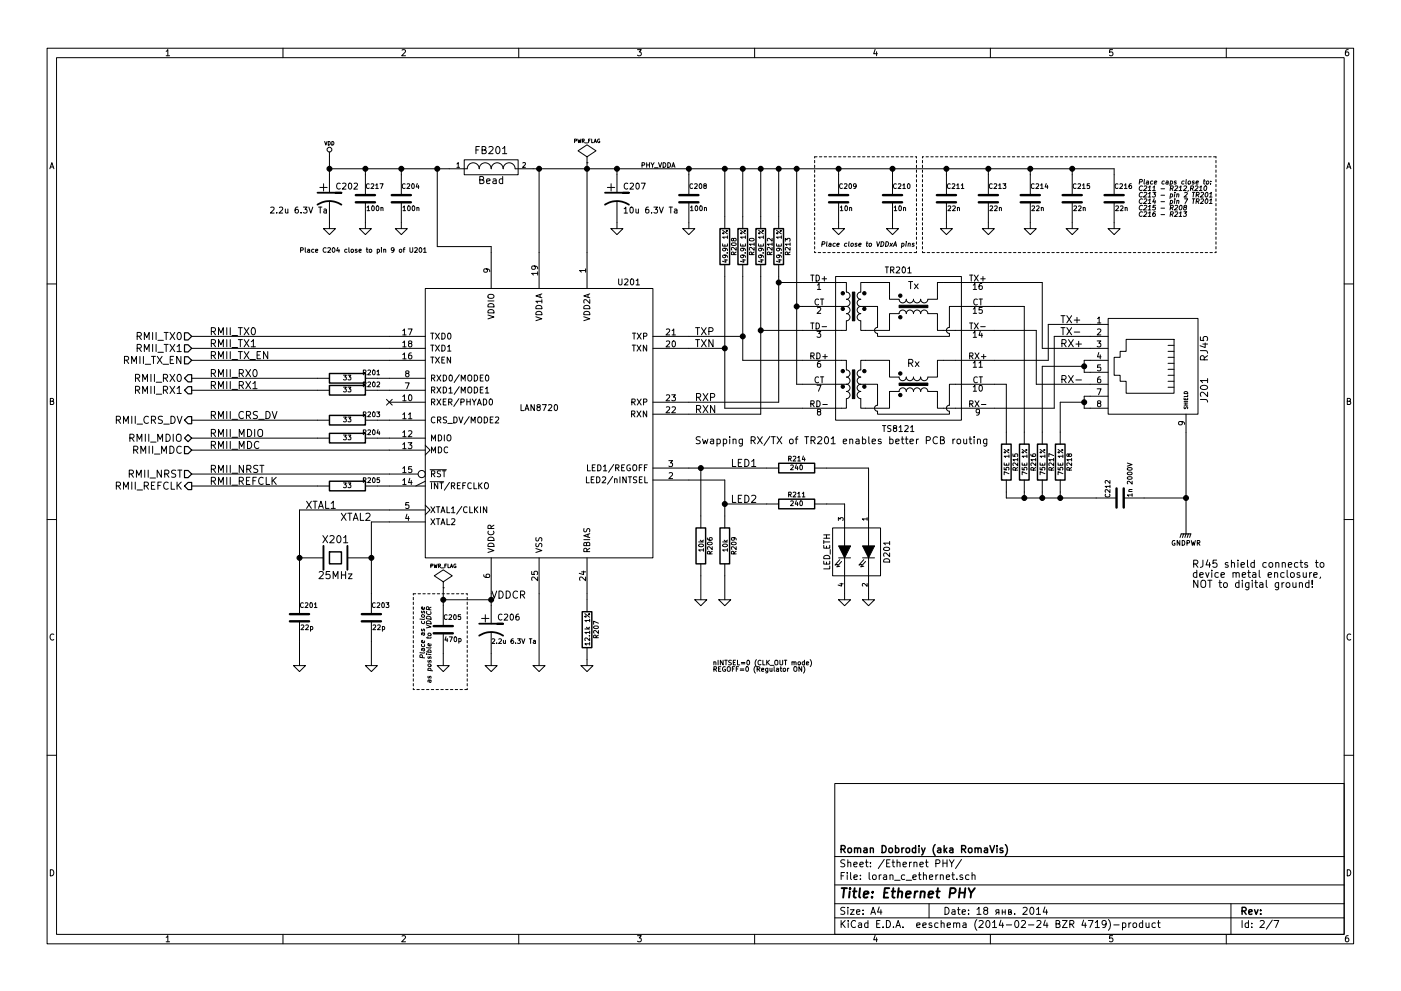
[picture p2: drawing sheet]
EESchema Schematic File Version 2
LIBS:74xx_seppower
LIBS:power
LIBS:device
LIBS:transistors
LIBS:conn
LIBS:linear
LIBS:regul
LIBS:cmos4000
LIBS:adc-dac
LIBS:memory
LIBS:xilinx
LIBS:special
LIBS:microcontrollers
LIBS:dsp
LIBS:microchip
LIBS:analog_switches
LIBS:motorola
LIBS:texas
LIBS:intel
LIBS:audio
LIBS:interface
LIBS:digital-audio
LIBS:philips
LIBS:display
LIBS:cypress
LIBS:siliconi
LIBS:opto
LIBS:atmel
LIBS:contrib
LIBS:valves
LIBS:stm32
LIBS:lan8720
LIBS:hole
LIBS:ts8121
LIBS:74xgxx
LIBS:ac-dc
LIBS:brooktre
LIBS:cmos_ieee
LIBS:dc-dc
LIBS:elec-unifil
LIBS:ftdi
LIBS:gennum
LIBS:graphic
LIBS:hc11
LIBS:logo
LIBS:microchip1
LIBS:microchip_pic10mcu
LIBS:microchip_pic12mcu
LIBS:microchip_pic16mcu
LIBS:msp430
LIBS:nxp_armmcu
LIBS:powerint
LIBS:pspice
LIBS:references
LIBS:relays
LIBS:rfcom
LIBS:sensors
LIBS:stm8
LIBS:supertex
LIBS:transf
LIBS:video
LIBS:led_holder
LIBS:crystal_shielded
LIBS:conn_2s
LIBS:loran_c_proc_board-cache
EELAYER 24 0
EELAYER END
$Descr A4 11693 8268
encoding utf-8
Sheet 2 7
Title "Ethernet PHY"
Date "18 янв. 2014"
Rev ""
Comp "Roman Dobrodiy (aka RomaVis)"
Comment1 ""
Comment2 ""
Comment3 ""
Comment4 ""
$EndDescr
$Comp
L RJ45 J201
U 1 1
P 9550 3050
F 0 "J201" H 9750 3550 60  0000 C CNN
F 1 "RJ45" H 9400 3550 60  0000 C CNN
F 2 "Connect:RJ45_8" H 9550 3050 60  0001 C CNN
F 3 "" H 9550 3050 60  0000 C CNN
	1    9550 3050
	0    1    1    0   
$EndComp
$Comp
L LAN8720 U201
U 1 1
P 4500 3400
F 0 "U201" H 5250 4450 50  0000 C CNN
F 1 "LAN8720" H 4500 3400 50  0000 C CNN
F 2 "w_smd_qfn:qfn-24" H 4500 3250 50  0001 C CNN
F 3 "" H 4200 3400 60  0001 C CNN
	1    4500 3400
	1    0    0    -1  
$EndComp
$Comp
L TS8121 TR201
U 1 1
P 7500 2850
F 0 "TR201" H 7500 3450 50  0000 C CNN
F 1 "TS8121" H 7500 2125 50  0000 C CNN
F 2 "ts8121:TS8121" H 7125 3150 60  0001 C CNN
F 3 "" H 7125 3150 60  0000 C CNN
	1    7500 2850
	1    0    0    -1  
$EndComp
$Comp
L R R208
U 1 1
P 6050 2050
F 0 "R208" V 6130 2050 40  0000 C CNN
F 1 "49.9E 1%" V 6057 2051 40  0000 C CNN
F 2 "w_smd_resistors:r_1206" V 5980 2050 30  0001 C CNN
F 3 "" H 6050 2050 30  0000 C CNN
	1    6050 2050
	1    0    0    -1  
$EndComp
$Comp
L R R210
U 1 1
P 6200 2050
F 0 "R210" V 6280 2050 40  0000 C CNN
F 1 "49.9E 1%" V 6207 2051 40  0000 C CNN
F 2 "w_smd_resistors:r_1206" V 6130 2050 30  0001 C CNN
F 3 "" H 6200 2050 30  0000 C CNN
	1    6200 2050
	1    0    0    -1  
$EndComp
$Comp
L R R212
U 1 1
P 6350 2050
F 0 "R212" V 6430 2050 40  0000 C CNN
F 1 "49.9E 1%" V 6357 2051 40  0000 C CNN
F 2 "w_smd_resistors:r_1206" V 6280 2050 30  0001 C CNN
F 3 "" H 6350 2050 30  0000 C CNN
	1    6350 2050
	1    0    0    -1  
$EndComp
$Comp
L R R213
U 1 1
P 6500 2050
F 0 "R213" V 6580 2050 40  0000 C CNN
F 1 "49.9E 1%" V 6507 2051 40  0000 C CNN
F 2 "w_smd_resistors:r_1206" V 6430 2050 30  0001 C CNN
F 3 "" H 6500 2050 30  0000 C CNN
	1    6500 2050
	1    0    0    -1  
$EndComp
$Comp
L R R215
U 1 1
P 8400 3850
F 0 "R215" V 8480 3850 40  0000 C CNN
F 1 "75E 1%" V 8407 3851 40  0000 C CNN
F 2 "w_smd_resistors:r_1206" V 8330 3850 30  0001 C CNN
F 3 "" H 8400 3850 30  0000 C CNN
	1    8400 3850
	1    0    0    -1  
$EndComp
$Comp
L C C212
U 1 1
P 9350 4150
F 0 "C212" H 9350 4250 40  0000 L CNN
F 1 "1n 2000V" H 9356 4065 40  0000 L CNN
F 2 "w_pth_capacitors:cnp_6mm_disc" H 9388 4000 30  0001 C CNN
F 3 "" H 9350 4150 60  0000 C CNN
	1    9350 4150
	0    -1   -1   0   
$EndComp
$Comp
L GNDPWR #PWR041
U 1 1
P 9900 4450
F 0 "#PWR041" H 9900 4500 40  0001 C CNN
F 1 "GNDPWR" H 9900 4370 40  0000 C CNN
F 2 "" H 9900 4450 60  0000 C CNN
F 3 "" H 9900 4450 60  0000 C CNN
	1    9900 4450
	1    0    0    -1  
$EndComp
$Comp
L R R216
U 1 1
P 8550 3850
F 0 "R216" V 8630 3850 40  0000 C CNN
F 1 "75E 1%" V 8557 3851 40  0000 C CNN
F 2 "w_smd_resistors:r_1206" V 8480 3850 30  0001 C CNN
F 3 "" H 8550 3850 30  0000 C CNN
	1    8550 3850
	1    0    0    -1  
$EndComp
$Comp
L R R217
U 1 1
P 8700 3850
F 0 "R217" V 8780 3850 40  0000 C CNN
F 1 "75E 1%" V 8707 3851 40  0000 C CNN
F 2 "w_smd_resistors:r_1206" V 8630 3850 30  0001 C CNN
F 3 "" H 8700 3850 30  0000 C CNN
	1    8700 3850
	1    0    0    -1  
$EndComp
$Comp
L R R218
U 1 1
P 8850 3850
F 0 "R218" V 8930 3850 40  0000 C CNN
F 1 "75E 1%" V 8857 3851 40  0000 C CNN
F 2 "w_smd_resistors:r_1206" V 8780 3850 30  0001 C CNN
F 3 "" H 8850 3850 30  0000 C CNN
	1    8850 3850
	1    0    0    -1  
$EndComp
$Comp
L GND #PWR042
U 1 1
P 4500 5550
F 0 "#PWR042" H 4500 5550 30  0001 C CNN
F 1 "GND" H 4500 5480 30  0001 C CNN
F 2 "" H 4500 5550 60  0000 C CNN
F 3 "" H 4500 5550 60  0000 C CNN
	1    4500 5550
	1    0    0    -1  
$EndComp
$Comp
L R R207
U 1 1
P 4900 5250
F 0 "R207" V 4980 5250 40  0000 C CNN
F 1 "12.1k 1%" V 4907 5251 40  0000 C CNN
F 2 "w_smd_resistors:r_1206" V 4830 5250 30  0001 C CNN
F 3 "" H 4900 5250 30  0000 C CNN
	1    4900 5250
	1    0    0    -1  
$EndComp
$Comp
L R R211
U 1 1
P 6650 4200
F 0 "R211" V 6730 4200 40  0000 C CNN
F 1 "240" V 6657 4201 40  0000 C CNN
F 2 "w_smd_resistors:r_1206" V 6580 4200 30  0001 C CNN
F 3 "" H 6650 4200 30  0000 C CNN
	1    6650 4200
	0    -1   -1   0   
$EndComp
$Comp
L R R209
U 1 1
P 6050 4550
F 0 "R209" V 6130 4550 40  0000 C CNN
F 1 "10k" V 6057 4551 40  0000 C CNN
F 2 "w_smd_resistors:r_1206" V 5980 4550 30  0001 C CNN
F 3 "" H 6050 4550 30  0000 C CNN
	1    6050 4550
	1    0    0    -1  
$EndComp
$Comp
L GND #PWR043
U 1 1
P 6050 5000
F 0 "#PWR043" H 6050 5000 30  0001 C CNN
F 1 "GND" H 6050 4930 30  0001 C CNN
F 2 "" H 6050 5000 60  0000 C CNN
F 3 "" H 6050 5000 60  0000 C CNN
	1    6050 5000
	1    0    0    -1  
$EndComp
$Comp
L R R214
U 1 1
P 6650 3900
F 0 "R214" V 6730 3900 40  0000 C CNN
F 1 "240" V 6657 3901 40  0000 C CNN
F 2 "w_smd_resistors:r_1206" V 6580 3900 30  0001 C CNN
F 3 "" H 6650 3900 30  0000 C CNN
	1    6650 3900
	0    -1   -1   0   
$EndComp
$Comp
L CP1 C206
U 1 1
P 4100 5250
F 0 "C206" H 4150 5350 50  0000 L CNN
F 1 "2.2u 6.3V Ta" H 4100 5150 39  0000 L CNN
F 2 "w_smd_capacitors:c_tant_A" H 4100 5250 60  0001 C CNN
F 3 "" H 4100 5250 60  0000 C CNN
	1    4100 5250
	1    0    0    -1  
$EndComp
$Comp
L GND #PWR044
U 1 1
P 4100 5550
F 0 "#PWR044" H 4100 5550 30  0001 C CNN
F 1 "GND" H 4100 5480 30  0001 C CNN
F 2 "" H 4100 5550 60  0000 C CNN
F 3 "" H 4100 5550 60  0000 C CNN
	1    4100 5550
	1    0    0    -1  
$EndComp
Text Notes 5950 5600 0    39   ~ 0
nINTSEL=0 (CLK_OUT mode)\nREGOFF=0 (Regulator ON)
$Comp
L GND #PWR045
U 1 1
P 4900 5550
F 0 "#PWR045" H 4900 5550 30  0001 C CNN
F 1 "GND" H 4900 5480 30  0001 C CNN
F 2 "" H 4900 5550 60  0000 C CNN
F 3 "" H 4900 5550 60  0000 C CNN
	1    4900 5550
	1    0    0    -1  
$EndComp
$Comp
L FILTER FB201
U 1 1
P 4100 1400
F 0 "FB201" H 4100 1550 60  0000 C CNN
F 1 "Bead" H 4100 1300 60  0000 C CNN
F 2 "w_pth_resistors:RC07" H 4100 1400 60  0001 C CNN
F 3 "" H 4100 1400 60  0000 C CNN
	1    4100 1400
	1    0    0    -1  
$EndComp
$Comp
L C C209
U 1 1
P 7000 1650
F 0 "C209" H 7000 1750 40  0000 L CNN
F 1 "10n" H 7006 1565 40  0000 L CNN
F 2 "w_smd_capacitors:c_1206" H 7038 1500 30  0001 C CNN
F 3 "" H 7000 1650 60  0000 C CNN
	1    7000 1650
	1    0    0    -1  
$EndComp
$Comp
L C C210
U 1 1
P 7450 1650
F 0 "C210" H 7450 1750 40  0000 L CNN
F 1 "10n" H 7456 1565 40  0000 L CNN
F 2 "w_smd_capacitors:c_1206" H 7488 1500 30  0001 C CNN
F 3 "" H 7450 1650 60  0000 C CNN
	1    7450 1650
	1    0    0    -1  
$EndComp
$Comp
L CP1 C207
U 1 1
P 5150 1650
F 0 "C207" H 5200 1750 50  0000 L CNN
F 1 "10u 6.3V Ta" H 5200 1550 50  0000 L CNN
F 2 "w_smd_capacitors:c_tant_B" H 5150 1650 60  0001 C CNN
F 3 "" H 5150 1650 60  0000 C CNN
	1    5150 1650
	1    0    0    -1  
$EndComp
$Comp
L GND #PWR046
U 1 1
P 7450 1900
F 0 "#PWR046" H 7450 1900 30  0001 C CNN
F 1 "GND" H 7450 1830 30  0001 C CNN
F 2 "" H 7450 1900 60  0000 C CNN
F 3 "" H 7450 1900 60  0000 C CNN
	1    7450 1900
	1    0    0    -1  
$EndComp
$Comp
L GND #PWR047
U 1 1
P 7000 1900
F 0 "#PWR047" H 7000 1900 30  0001 C CNN
F 1 "GND" H 7000 1830 30  0001 C CNN
F 2 "" H 7000 1900 60  0000 C CNN
F 3 "" H 7000 1900 60  0000 C CNN
	1    7000 1900
	1    0    0    -1  
$EndComp
$Comp
L GND #PWR048
U 1 1
P 5150 1900
F 0 "#PWR048" H 5150 1900 30  0001 C CNN
F 1 "GND" H 5150 1830 30  0001 C CNN
F 2 "" H 5150 1900 60  0000 C CNN
F 3 "" H 5150 1900 60  0000 C CNN
	1    5150 1900
	1    0    0    -1  
$EndComp
$Comp
L CRYSTAL X201
U 1 1
P 2800 4650
F 0 "X201" H 2800 4800 60  0000 C CNN
F 1 "25MHz" H 2800 4500 60  0000 C CNN
F 2 "w_crystal:crystal_hc-49u" H 2800 4650 60  0001 C CNN
F 3 "" H 2800 4650 60  0000 C CNN
	1    2800 4650
	1    0    0    -1  
$EndComp
$Comp
L C C203
U 1 1
P 3100 5150
F 0 "C203" H 3100 5250 40  0000 L CNN
F 1 "22p" H 3106 5065 40  0000 L CNN
F 2 "w_smd_resistors:r_0805" H 3138 5000 30  0001 C CNN
F 3 "" H 3100 5150 60  0000 C CNN
	1    3100 5150
	1    0    0    -1  
$EndComp
$Comp
L C C201
U 1 1
P 2500 5150
F 0 "C201" H 2500 5250 40  0000 L CNN
F 1 "22p" H 2506 5065 40  0000 L CNN
F 2 "w_smd_resistors:r_0805" H 2538 5000 30  0001 C CNN
F 3 "" H 2500 5150 60  0000 C CNN
	1    2500 5150
	1    0    0    -1  
$EndComp
$Comp
L GND #PWR049
U 1 1
P 3100 5550
F 0 "#PWR049" H 3100 5550 30  0001 C CNN
F 1 "GND" H 3100 5480 30  0001 C CNN
F 2 "" H 3100 5550 60  0000 C CNN
F 3 "" H 3100 5550 60  0000 C CNN
	1    3100 5550
	1    0    0    -1  
$EndComp
$Comp
L GND #PWR050
U 1 1
P 2500 5550
F 0 "#PWR050" H 2500 5550 30  0001 C CNN
F 1 "GND" H 2500 5480 30  0001 C CNN
F 2 "" H 2500 5550 60  0000 C CNN
F 3 "" H 2500 5550 60  0000 C CNN
	1    2500 5550
	1    0    0    -1  
$EndComp
$Comp
L C C211
U 1 1
P 7900 1650
F 0 "C211" H 7900 1750 40  0000 L CNN
F 1 "22n" H 7906 1565 40  0000 L CNN
F 2 "w_smd_capacitors:c_1206" H 7938 1500 30  0001 C CNN
F 3 "" H 7900 1650 60  0000 C CNN
	1    7900 1650
	1    0    0    -1  
$EndComp
$Comp
L GND #PWR051
U 1 1
P 7900 1900
F 0 "#PWR051" H 7900 1900 30  0001 C CNN
F 1 "GND" H 7900 1830 30  0001 C CNN
F 2 "" H 7900 1900 60  0000 C CNN
F 3 "" H 7900 1900 60  0000 C CNN
	1    7900 1900
	1    0    0    -1  
$EndComp
Text Notes 9500 1800 0    39   Italic 0
Place caps close to:\nC211 - R212,R210\nC213 - pin 2 TR201\nC214 - pin 7 TR201\nC215 - R208\nC216 - R213
$Comp
L C C205
U 1 1
P 3700 5250
F 0 "C205" H 3700 5350 40  0000 L CNN
F 1 "470p" H 3706 5165 40  0000 L CNN
F 2 "w_smd_resistors:r_0805" H 3738 5100 30  0001 C CNN
F 3 "" H 3700 5250 60  0000 C CNN
	1    3700 5250
	1    0    0    -1  
$EndComp
$Comp
L GND #PWR052
U 1 1
P 3700 5550
F 0 "#PWR052" H 3700 5550 30  0001 C CNN
F 1 "GND" H 3700 5480 30  0001 C CNN
F 2 "" H 3700 5550 60  0000 C CNN
F 3 "" H 3700 5550 60  0000 C CNN
	1    3700 5550
	1    0    0    -1  
$EndComp
Text Notes 3600 5050 3    39   Italic 0
Place as close\nas possible to VDDCR
$Comp
L R R205
U 1 1
P 2900 4050
F 0 "R205" V 2950 3850 40  0000 C CNN
F 1 "33" V 2907 4051 40  0000 C CNN
F 2 "w_smd_resistors:r_0805" V 2830 4050 30  0001 C CNN
F 3 "" H 2900 4050 30  0000 C CNN
	1    2900 4050
	0    -1   -1   0   
$EndComp
Text Notes 6850 2050 0    39   Italic 0
Place close to VDDxA pins
$Comp
L C C208
U 1 1
P 5750 1650
F 0 "C208" H 5750 1750 40  0000 L CNN
F 1 "100n" H 5756 1565 40  0000 L CNN
F 2 "w_smd_capacitors:c_1206" H 5788 1500 30  0001 C CNN
F 3 "" H 5750 1650 60  0000 C CNN
	1    5750 1650
	1    0    0    -1  
$EndComp
$Comp
L GND #PWR053
U 1 1
P 5750 1900
F 0 "#PWR053" H 5750 1900 30  0001 C CNN
F 1 "GND" H 5750 1830 30  0001 C CNN
F 2 "" H 5750 1900 60  0000 C CNN
F 3 "" H 5750 1900 60  0000 C CNN
	1    5750 1900
	1    0    0    -1  
$EndComp
$Comp
L CP1 C202
U 1 1
P 2750 1650
F 0 "C202" H 2800 1750 50  0000 L CNN
F 1 "2.2u 6.3V Ta" H 2250 1550 50  0000 L CNN
F 2 "w_smd_capacitors:c_tant_A" H 2750 1650 60  0001 C CNN
F 3 "" H 2750 1650 60  0000 C CNN
	1    2750 1650
	1    0    0    -1  
$EndComp
$Comp
L C C204
U 1 1
P 3350 1650
F 0 "C204" H 3350 1750 40  0000 L CNN
F 1 "100n" H 3356 1565 40  0000 L CNN
F 2 "w_smd_capacitors:c_1206" H 3388 1500 30  0001 C CNN
F 3 "" H 3350 1650 60  0000 C CNN
	1    3350 1650
	1    0    0    -1  
$EndComp
$Comp
L GND #PWR054
U 1 1
P 2750 1900
F 0 "#PWR054" H 2750 1900 30  0001 C CNN
F 1 "GND" H 2750 1830 30  0001 C CNN
F 2 "" H 2750 1900 60  0000 C CNN
F 3 "" H 2750 1900 60  0000 C CNN
	1    2750 1900
	1    0    0    -1  
$EndComp
$Comp
L GND #PWR055
U 1 1
P 3350 1900
F 0 "#PWR055" H 3350 1900 30  0001 C CNN
F 1 "GND" H 3350 1830 30  0001 C CNN
F 2 "" H 3350 1900 60  0000 C CNN
F 3 "" H 3350 1900 60  0000 C CNN
	1    3350 1900
	1    0    0    -1  
$EndComp
$Comp
L VDD #PWR056
U 1 1
P 2750 1300
F 0 "#PWR056" H 2750 1400 30  0001 C CNN
F 1 "VDD" H 2750 1410 30  0000 C CNN
F 2 "" H 2750 1300 60  0000 C CNN
F 3 "" H 2750 1300 60  0000 C CNN
	1    2750 1300
	1    0    0    -1  
$EndComp
$Comp
L R R201
U 1 1
P 2900 3150
F 0 "R201" V 2950 2950 40  0000 C CNN
F 1 "33" V 2907 3151 40  0000 C CNN
F 2 "w_smd_resistors:r_1206" V 2830 3150 30  0001 C CNN
F 3 "" H 2900 3150 30  0000 C CNN
	1    2900 3150
	0    -1   -1   0   
$EndComp
$Comp
L R R202
U 1 1
P 2900 3250
F 0 "R202" V 2950 3050 40  0000 C CNN
F 1 "33" V 2907 3251 40  0000 C CNN
F 2 "w_smd_resistors:r_1206" V 2830 3250 30  0001 C CNN
F 3 "" H 2900 3250 30  0000 C CNN
	1    2900 3250
	0    -1   -1   0   
$EndComp
$Comp
L R R203
U 1 1
P 2900 3500
F 0 "R203" V 2950 3300 40  0000 C CNN
F 1 "33" V 2907 3501 40  0000 C CNN
F 2 "w_smd_resistors:r_0805" V 2830 3500 30  0001 C CNN
F 3 "" H 2900 3500 30  0000 C CNN
	1    2900 3500
	0    -1   -1   0   
$EndComp
$Comp
L R R204
U 1 1
P 2900 3650
F 0 "R204" V 2950 3450 40  0000 C CNN
F 1 "33" V 2907 3651 40  0000 C CNN
F 2 "w_smd_resistors:r_0805" V 2830 3650 30  0001 C CNN
F 3 "" H 2900 3650 30  0000 C CNN
	1    2900 3650
	0    -1   -1   0   
$EndComp
Text Label 1750 3950 0    60   ~ 0
RMII_NRST
Text Label 1750 4050 0    60   ~ 0
RMII_REFCLK
Text Label 1750 3650 0    60   ~ 0
RMII_MDIO
Text Label 1750 3750 0    60   ~ 0
RMII_MDC
Text Label 1750 3500 0    60   ~ 0
RMII_CRS_DV
Text Label 1750 3250 0    60   ~ 0
RMII_RX1
Text Label 1750 3150 0    60   ~ 0
RMII_RX0
Text Label 1750 3000 0    60   ~ 0
RMII_TX_EN
Text Label 1750 2800 0    60   ~ 0
RMII_TX0
Text Label 1750 2900 0    60   ~ 0
RMII_TX1
Text HLabel 1600 2800 0    60   Input ~ 0
RMII_TX0
Text HLabel 1600 2900 0    60   Input ~ 0
RMII_TX1
Text HLabel 1600 3000 0    60   Input ~ 0
RMII_TX_EN
Text HLabel 1600 3150 0    60   Output ~ 0
RMII_RX0
Text HLabel 1600 3250 0    60   Output ~ 0
RMII_RX1
Text HLabel 1600 3500 0    60   Output ~ 0
RMII_CRS_DV
Text HLabel 1600 3650 0    60   BiDi ~ 0
RMII_MDIO
Text HLabel 1600 3750 0    60   Input ~ 0
RMII_MDC
Text HLabel 1600 3950 0    60   Input ~ 0
RMII_NRST
Text HLabel 1600 4050 0    60   Output ~ 0
RMII_REFCLK
NoConn ~ 3250 3350
$Comp
L PWR_FLAG #FLG057
U 1 1
P 3700 4900
F 0 "#FLG057" H 3700 4995 30  0001 C CNN
F 1 "PWR_FLAG" H 3700 5080 30  0000 C CNN
F 2 "" H 3700 4900 60  0000 C CNN
F 3 "" H 3700 4900 60  0000 C CNN
	1    3700 4900
	1    0    0    -1  
$EndComp
$Comp
L PWR_FLAG #FLG058
U 1 1
P 4900 1350
F 0 "#FLG058" H 4900 1445 30  0001 C CNN
F 1 "PWR_FLAG" H 4900 1530 30  0000 C CNN
F 2 "" H 4900 1350 60  0000 C CNN
F 3 "" H 4900 1350 60  0000 C CNN
	1    4900 1350
	1    0    0    -1  
$EndComp
Text Notes 9950 4900 0    60   ~ 0
RJ45 shield connects to\ndevice metal enclosure,\nNOT to digital ground!
Wire Wire Line
	6700 2550 6650 2550
Wire Wire Line
	6650 1400 6650 3200
Wire Wire Line
	6650 3200 6700 3200
Wire Wire Line
	6500 2300 6500 3350
Wire Wire Line
	6350 2300 6350 3450
Connection ~ 6650 2550
Wire Wire Line
	9100 3000 9050 3000
Wire Wire Line
	9050 3000 9050 3100
Wire Wire Line
	9050 3100 9100 3100
Wire Wire Line
	9100 3300 9050 3300
Wire Wire Line
	9050 3300 9050 3400
Wire Wire Line
	9050 3400 9100 3400
Wire Wire Line
	9050 3350 8850 3350
Wire Wire Line
	8850 3350 8850 3600
Connection ~ 9050 3350
Wire Wire Line
	9050 3050 8700 3050
Wire Wire Line
	8700 3050 8700 3600
Connection ~ 9050 3050
Wire Wire Line
	8300 3000 8750 3000
Wire Wire Line
	8800 2800 8800 3400
Wire Wire Line
	8800 3400 8300 3400
Wire Wire Line
	8300 2350 8700 2350
Wire Wire Line
	8300 2550 8550 2550
Wire Wire Line
	8550 2550 8550 3600
Wire Wire Line
	8300 3200 8400 3200
Wire Wire Line
	8400 3200 8400 3600
Wire Wire Line
	9900 3600 9900 4450
Wire Wire Line
	8400 4100 8400 4150
Wire Wire Line
	8400 4150 9150 4150
Wire Wire Line
	8850 4150 8850 4100
Wire Wire Line
	8700 4100 8700 4150
Connection ~ 8700 4150
Wire Wire Line
	8550 4100 8550 4150
Connection ~ 8550 4150
Connection ~ 8850 4150
Connection ~ 9900 4150
Wire Wire Line
	4500 4950 4500 5550
Wire Wire Line
	5750 4000 6050 4000
Wire Wire Line
	6050 4800 6050 5000
Wire Wire Line
	6700 2350 6500 2350
Connection ~ 6500 2350
Wire Wire Line
	6350 2750 6700 2750
Wire Wire Line
	6200 3000 6700 3000
Wire Wire Line
	6050 3400 6700 3400
Wire Wire Line
	4100 5450 4100 5550
Wire Wire Line
	4100 4950 4100 5050
Wire Wire Line
	4900 4950 4900 5000
Wire Wire Line
	4900 5500 4900 5550
Wire Wire Line
	7450 1850 7450 1900
Wire Wire Line
	5150 1850 5150 1900
Wire Wire Line
	7000 1850 7000 1900
Wire Wire Line
	6050 1400 6050 1800
Wire Wire Line
	7450 1400 7450 1450
Wire Wire Line
	7000 1400 7000 1450
Connection ~ 7000 1400
Wire Wire Line
	4500 2100 4500 1400
Connection ~ 6050 1400
Wire Wire Line
	4900 1350 4900 2100
Connection ~ 4900 1400
Wire Wire Line
	6200 1400 6200 1800
Connection ~ 6200 1400
Wire Wire Line
	6350 1400 6350 1800
Connection ~ 6350 1400
Wire Wire Line
	6500 1400 6500 1800
Connection ~ 6500 1400
Connection ~ 6650 1400
Wire Wire Line
	3250 4350 3100 4350
Wire Wire Line
	3100 4350 3100 4950
Wire Wire Line
	2500 4250 2500 4950
Wire Wire Line
	2500 4250 3250 4250
Connection ~ 3100 4650
Connection ~ 2500 4650
Wire Wire Line
	2500 5350 2500 5550
Wire Wire Line
	3100 5350 3100 5550
Wire Wire Line
	7900 1850 7900 1900
Wire Notes Line
	10150 1300 10150 2100
Wire Notes Line
	7700 2100 7700 1300
Wire Notes Line
	7700 1300 10150 1300
Wire Notes Line
	10150 2100 7700 2100
Wire Wire Line
	3700 5450 3700 5550
Wire Wire Line
	3700 4900 3700 5050
Wire Wire Line
	3700 5000 4100 5000
Connection ~ 4100 5000
Wire Wire Line
	3250 4050 3150 4050
Wire Notes Line
	6800 1300 6800 2100
Wire Notes Line
	6800 2100 7650 2100
Wire Notes Line
	7650 2100 7650 1300
Wire Notes Line
	7650 1300 6800 1300
Wire Wire Line
	5750 1850 5750 1900
Wire Wire Line
	4450 1400 9300 1400
Wire Wire Line
	7900 1400 7900 1450
Connection ~ 7450 1400
Connection ~ 4500 1400
Wire Wire Line
	4100 2050 4100 2100
Wire Wire Line
	3650 1400 3650 2050
Wire Wire Line
	2750 1400 3750 1400
Wire Wire Line
	2750 1300 2750 1450
Connection ~ 3650 1400
Wire Wire Line
	3350 1450 3350 1400
Connection ~ 3350 1400
Wire Wire Line
	3350 1850 3350 1900
Wire Wire Line
	2750 1850 2750 1900
Connection ~ 2750 1400
Wire Wire Line
	3150 3650 3250 3650
Wire Wire Line
	3250 3150 3150 3150
Wire Wire Line
	3250 3250 3150 3250
Wire Wire Line
	3250 3500 3150 3500
Wire Wire Line
	1600 2800 3250 2800
Wire Wire Line
	1600 2900 3250 2900
Wire Wire Line
	1600 3000 3250 3000
Wire Wire Line
	1600 3150 2650 3150
Wire Wire Line
	1600 3250 2650 3250
Wire Wire Line
	1600 3500 2650 3500
Wire Wire Line
	1600 3650 2650 3650
Wire Wire Line
	1600 4050 2650 4050
Wire Wire Line
	1600 3950 3250 3950
Wire Wire Line
	1600 3750 3250 3750
Wire Wire Line
	5750 1400 5750 1450
Connection ~ 5750 1400
Wire Wire Line
	5150 1400 5150 1450
Connection ~ 5150 1400
Wire Notes Line
	3450 4950 3450 5750
Wire Notes Line
	3450 5750 3900 5750
Wire Notes Line
	3900 5750 3900 4950
Wire Notes Line
	3900 4950 3450 4950
Connection ~ 3700 5000
Wire Wire Line
	6200 2300 6200 3000
Wire Wire Line
	5750 2800 6200 2800
Connection ~ 6200 2800
Wire Wire Line
	6050 2300 6050 3400
Wire Wire Line
	5750 2900 6050 2900
Connection ~ 6050 2900
Connection ~ 6350 2750
Wire Wire Line
	6500 3350 5750 3350
Wire Wire Line
	6350 3450 5750 3450
Text Notes 5800 3700 0    59   ~ 0
Swapping RX/TX of TR201 enables better PCB routing
$Comp
L GND #PWR059
U 1 1
P 8250 1900
F 0 "#PWR059" H 8250 1900 30  0001 C CNN
F 1 "GND" H 8250 1830 30  0001 C CNN
F 2 "" H 8250 1900 60  0000 C CNN
F 3 "" H 8250 1900 60  0000 C CNN
	1    8250 1900
	1    0    0    -1  
$EndComp
Wire Wire Line
	8250 1850 8250 1900
Wire Wire Line
	8250 1400 8250 1450
Connection ~ 7900 1400
Text Label 5350 1400 0    39   ~ 0
PHY_VDDA
Text Label 5800 2800 0    60   ~ 0
TXP
Text Label 5800 2900 0    60   ~ 0
TXN
Text Label 5800 3350 0    60   ~ 0
RXP
Text Label 5800 3450 0    60   ~ 0
RXN
Text Label 8850 2900 0    60   ~ 0
RX+
Text Label 8850 3200 0    60   ~ 0
RX-
Text Label 8850 2700 0    60   ~ 0
TX+
Text Label 8850 2800 0    60   ~ 0
TX-
$Comp
L C C213
U 1 1
P 8250 1650
F 0 "C213" H 8250 1750 40  0000 L CNN
F 1 "22n" H 8256 1565 40  0000 L CNN
F 2 "w_smd_capacitors:c_1206" H 8288 1500 30  0001 C CNN
F 3 "" H 8250 1650 60  0000 C CNN
	1    8250 1650
	1    0    0    -1  
$EndComp
$Comp
L C C214
U 1 1
P 8600 1650
F 0 "C214" H 8600 1750 40  0000 L CNN
F 1 "22n" H 8606 1565 40  0000 L CNN
F 2 "w_smd_capacitors:c_1206" H 8638 1500 30  0001 C CNN
F 3 "" H 8600 1650 60  0000 C CNN
	1    8600 1650
	1    0    0    -1  
$EndComp
Wire Wire Line
	8600 1400 8600 1450
Connection ~ 8250 1400
$Comp
L C C215
U 1 1
P 8950 1650
F 0 "C215" H 8950 1750 40  0000 L CNN
F 1 "22n" H 8956 1565 40  0000 L CNN
F 2 "w_smd_capacitors:c_1206" H 8988 1500 30  0001 C CNN
F 3 "" H 8950 1650 60  0000 C CNN
	1    8950 1650
	1    0    0    -1  
$EndComp
Wire Wire Line
	8950 1400 8950 1450
Connection ~ 8600 1400
$Comp
L C C216
U 1 1
P 9300 1650
F 0 "C216" H 9300 1750 40  0000 L CNN
F 1 "22n" H 9306 1565 40  0000 L CNN
F 2 "w_smd_capacitors:c_1206" H 9338 1500 30  0001 C CNN
F 3 "" H 9300 1650 60  0000 C CNN
	1    9300 1650
	1    0    0    -1  
$EndComp
Wire Wire Line
	9300 1400 9300 1450
Connection ~ 8950 1400
$Comp
L GND #PWR060
U 1 1
P 8600 1900
F 0 "#PWR060" H 8600 1900 30  0001 C CNN
F 1 "GND" H 8600 1830 30  0001 C CNN
F 2 "" H 8600 1900 60  0000 C CNN
F 3 "" H 8600 1900 60  0000 C CNN
	1    8600 1900
	1    0    0    -1  
$EndComp
$Comp
L GND #PWR061
U 1 1
P 8950 1900
F 0 "#PWR061" H 8950 1900 30  0001 C CNN
F 1 "GND" H 8950 1830 30  0001 C CNN
F 2 "" H 8950 1900 60  0000 C CNN
F 3 "" H 8950 1900 60  0000 C CNN
	1    8950 1900
	1    0    0    -1  
$EndComp
$Comp
L GND #PWR062
U 1 1
P 9300 1900
F 0 "#PWR062" H 9300 1900 30  0001 C CNN
F 1 "GND" H 9300 1830 30  0001 C CNN
F 2 "" H 9300 1900 60  0000 C CNN
F 3 "" H 9300 1900 60  0000 C CNN
	1    9300 1900
	1    0    0    -1  
$EndComp
Wire Wire Line
	9300 1850 9300 1900
Wire Wire Line
	8950 1850 8950 1900
Wire Wire Line
	8600 1850 8600 1900
Text Label 2550 4250 0    60   ~ 0
XTAL1
Text Label 3100 4350 2    60   ~ 0
XTAL2
Text Label 4100 5000 0    60   ~ 0
VDDCR
Text Label 6100 3900 0    60   ~ 0
LED1
Text Label 6100 4200 0    60   ~ 0
LED2
Wire Wire Line
	3650 2050 4100 2050
Wire Wire Line
	8800 2800 9100 2800
Wire Wire Line
	8750 3000 8750 2700
Wire Wire Line
	8750 2700 9100 2700
Wire Wire Line
	8700 2350 8700 2900
Wire Wire Line
	8700 2900 9100 2900
Wire Wire Line
	8300 2750 8650 2750
Wire Wire Line
	8650 2750 8650 3200
Wire Wire Line
	8650 3200 9100 3200
Wire Wire Line
	6900 3900 7250 3900
Wire Wire Line
	6900 4200 7050 4200
Wire Wire Line
	5750 3900 6400 3900
Wire Wire Line
	6050 4000 6050 4300
Wire Wire Line
	6050 4200 6400 4200
Connection ~ 6050 4200
$Comp
L R R206
U 1 1
P 5850 4550
F 0 "R206" V 5930 4550 40  0000 C CNN
F 1 "10k" V 5857 4551 40  0000 C CNN
F 2 "w_smd_resistors:r_1206" V 5780 4550 30  0001 C CNN
F 3 "" H 5850 4550 30  0000 C CNN
	1    5850 4550
	1    0    0    -1  
$EndComp
Wire Wire Line
	5850 3900 5850 4300
Connection ~ 5850 3900
$Comp
L GND #PWR063
U 1 1
P 5850 5000
F 0 "#PWR063" H 5850 5000 30  0001 C CNN
F 1 "GND" H 5850 4930 30  0001 C CNN
F 2 "" H 5850 5000 60  0000 C CNN
F 3 "" H 5850 5000 60  0000 C CNN
	1    5850 5000
	1    0    0    -1  
$EndComp
Wire Wire Line
	5850 4800 5850 5000
Wire Wire Line
	7050 4200 7050 4250
Wire Wire Line
	7250 3900 7250 4250
$Comp
L GND #PWR064
U 1 1
P 7050 5000
F 0 "#PWR064" H 7050 5000 30  0001 C CNN
F 1 "GND" H 7050 4930 30  0001 C CNN
F 2 "" H 7050 5000 60  0000 C CNN
F 3 "" H 7050 5000 60  0000 C CNN
	1    7050 5000
	1    0    0    -1  
$EndComp
Wire Wire Line
	7050 4950 7050 5000
$Comp
L GND #PWR065
U 1 1
P 7250 5000
F 0 "#PWR065" H 7250 5000 30  0001 C CNN
F 1 "GND" H 7250 4930 30  0001 C CNN
F 2 "" H 7250 5000 60  0000 C CNN
F 3 "" H 7250 5000 60  0000 C CNN
	1    7250 5000
	1    0    0    -1  
$EndComp
Wire Wire Line
	7250 4950 7250 5000
Wire Wire Line
	9550 4150 9900 4150
$Comp
L C C217
U 1 1
P 3050 1650
F 0 "C217" H 3050 1750 40  0000 L CNN
F 1 "100n" H 3056 1565 40  0000 L CNN
F 2 "w_smd_capacitors:c_1206" H 3088 1500 30  0001 C CNN
F 3 "" H 3050 1650 60  0000 C CNN
	1    3050 1650
	1    0    0    -1  
$EndComp
$Comp
L GND #PWR066
U 1 1
P 3050 1900
F 0 "#PWR066" H 3050 1900 30  0001 C CNN
F 1 "GND" H 3050 1830 30  0001 C CNN
F 2 "" H 3050 1900 60  0000 C CNN
F 3 "" H 3050 1900 60  0000 C CNN
	1    3050 1900
	1    0    0    -1  
$EndComp
Wire Wire Line
	3050 1900 3050 1850
Wire Wire Line
	3050 1450 3050 1400
Connection ~ 3050 1400
Text Notes 2500 2100 0    39   ~ 0
Place C204 close to pin 9 of U201
$Comp
L LED_x2 D201
U 1 1
P 7250 4600
F 0 "D201" H 7250 4750 50  0000 C CNN
F 1 "LED_ETH" H 7250 4250 50  0000 C CNN
F 2 "" H 7250 4600 60  0000 C CNN
F 3 "" H 7250 4600 60  0000 C CNN
	1    7250 4600
	0    1    1    0   
$EndComp
$EndSCHEMATC
